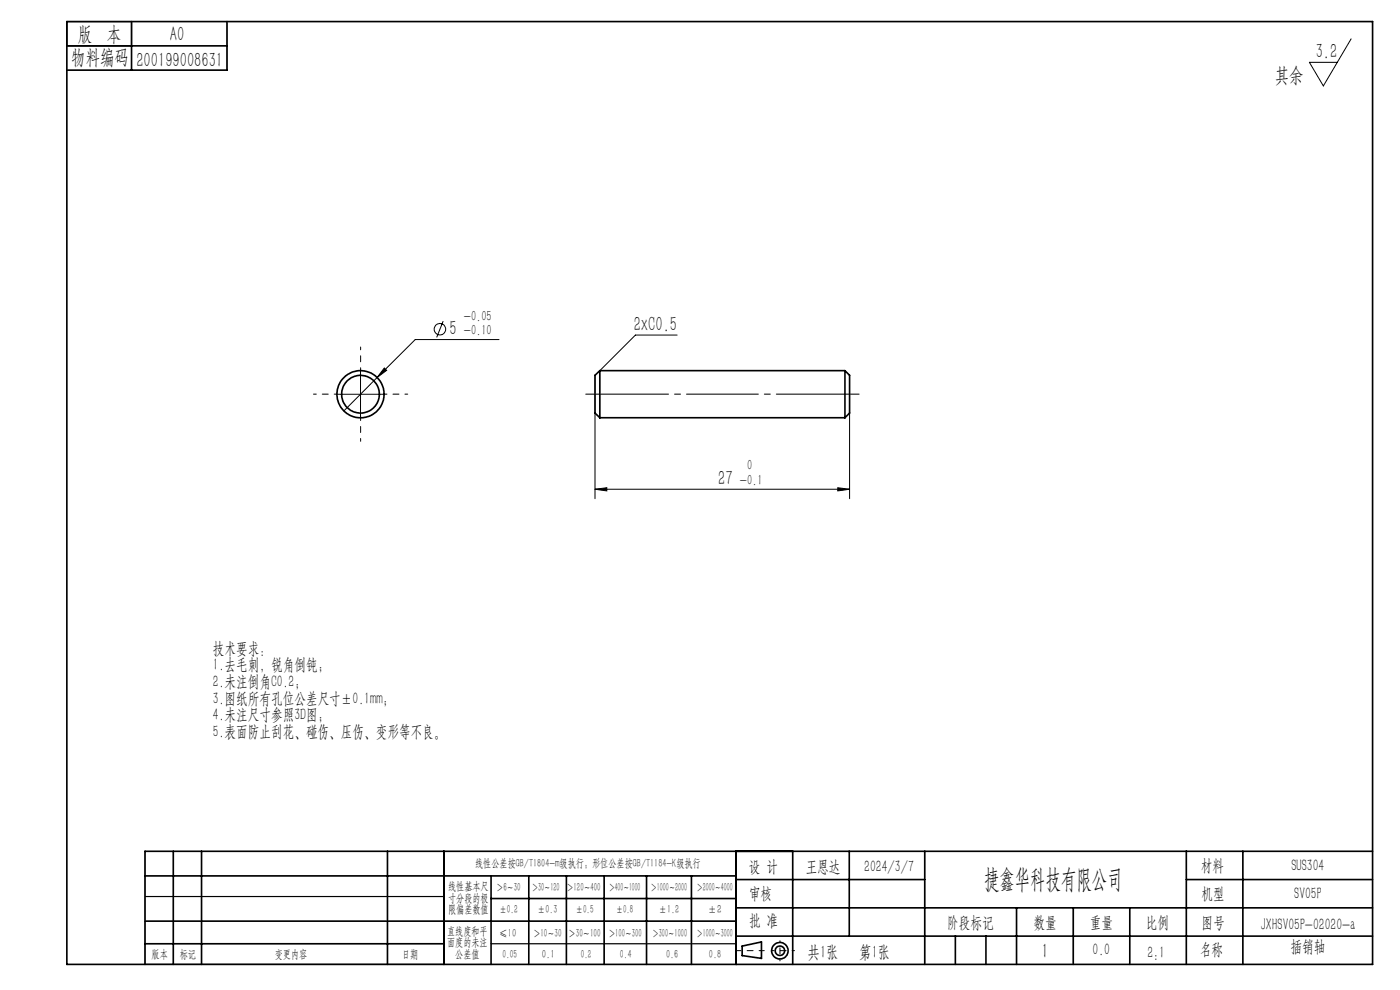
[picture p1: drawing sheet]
<svg xmlns="http://www.w3.org/2000/svg" width="297mm" height="210mm" viewBox="0 0 297 210" stroke-linecap="round" stroke-linejoin="round" font-family="sans-serif">
<g fill="none" stroke="#000" stroke-width=".21">
<path d="M286.6 8.2l-5.9 10-2.9-5h5.9M76.5 78.6v10M81.5 78.1l.5 .5-2 1.5zM94 68.1l-1.4 3.5M105.9 72h-17.8l-8.1 8.1M143.7 71.1h-8.9l-7.6 7.5M71.5 83.6h10M80 80.1l-7 7.1M126.2 87.6v18.2M180.2 87.6v18.2M126.2 103.8l2.5-.3v.6zM126.2 103.8h54"/>
<path d="M177.7 103.5l2.5 .3-2.5 .3z"/>
<circle cx="93.3" cy="69.8" r="1.22"/>
</g>
<g fill="none" stroke="#000" stroke-width=".35">
<path d="M14.2 4.6h277v200h-277zM14.2 9.7h34M27.9 4.6v10.3M48.2 4.6v10.3h-34M127.2 78.6v10M127.2 78.6l-1 1v8l1 1M127.2 78.6h52M179.2 78.6v10M179.2 78.6l1 1v8l-1 1M127.2 88.6h52M30.8 195.4h125.4M30.8 185.8h125.4"/>
<path d="M36.8 180.6v24M42.8 180.6v24M82.2 180.6v24M94.2 180.6v24M104.2 185.8v18.8M104.2 190.6h52M112.2 185.8v18.8M120.2 185.8v18.8M128.2 185.8v18.8M137.2 185.8v18.8M146.7 185.8v18.8M156.2 180.6v24"/>
<path d="M156.2 186.6h40M156.2 198.6h135M156.2 192.6h135M168.2 180.6v24M180.2 180.6v18M196.2 180.6v24M202.7 198.6v6M209.2 198.6v6M215.7 192.6v12M227.7 192.6v12M239.7 192.6v12M251.7 186.6h39.5"/>
<path d="M251.7 180.6v24M263.7 180.6v24M291.2 180.6h-260.4v24M30.8 200.2h63.4M157.4 200.7l4.1-.9v3.5l-4.1-.6z"/>
<circle cx="76.5" cy="83.6" r="4"/>
<circle cx="76.5" cy="83.6" r="5"/>
<circle cx="165.5" cy="201.7" r="1.74"/>
<circle cx="165.5" cy="201.7" r="1"/>
</g>
<path d="M76.5 78.6v-5M71.5 83.6h-5M76.5 88.6v5M81.5 83.6h5" fill="none" stroke="#000" stroke-width=".21" stroke-dasharray="15.2 1.3 1.3 1.3" stroke-dashoffset="14.6"/>
<path d="M179.3 83.6h-52" fill="none" stroke="#000" stroke-width=".21" stroke-dasharray="15.2 1.3 1.3 1.3" stroke-dashoffset=".7"/>
<path d="M127.3 83.6h-3M179.3 83.6h3" fill="none" stroke="#000" stroke-width=".21" stroke-dasharray="15.2 1.3 1.3 1.3"/>
<path d="M162.1 201.7h-6" fill="none" stroke="#000" stroke-width=".21" stroke-dasharray="15.2 1.3 1.3 1.3" stroke-dashoffset="14.1"/>
<path d="M168.5 201.7h-4.8" fill="none" stroke="#000" stroke-width=".21" stroke-dasharray="15.2 1.3 1.3 1.3" stroke-dashoffset="14.7"/>
<path d="M165.5 199.6v4.2" fill="none" stroke="#000" stroke-width=".21" stroke-dasharray="15.2 1.3 1.3 1.3" stroke-dashoffset="15"/>
<path d="M14.2 4.6h13.7v5.1h-13.7zM30.8 190.2h63.4M30.8 204.6h63.4M104.2 200.2h52" fill="none" stroke="#000" stroke-width=".25"/>
<path d="M81.5 78.1l-1.5 2 2-1.5zM126.2 103.8l2.5-.3v.6zM177.7 103.5l2.5 .3-2.5 .3z" fill="#000"/>
<text font-size="5.6" x="208.8" y="188.3">捷鑫华科技有限公司</text>
<g font-size="4.4">
<text x="16.5" y="8.6">版 本</text>
<text x="36.1" y="8.6">A0</text>
<text x="15.1" y="13.7">物料编码</text>
<text x="28.9" y="14.2">200199008631</text>
<text x="270.5" y="17.3">其余</text>
<text x="279.1" y="12.3">3.2</text>
<text x="95.3" y="71.1">5</text>
<text x="134.4" y="70.2">2xC0.5</text>
<text x="152.3" y="102.9">27</text>
<text x="221" y="203.2">1</text>
</g>
<g font-size="3.8">
<text x="171.3" y="203.2">共1张</text>
<text x="182.3" y="203.2">第1张</text>
</g>
<g font-size="3.5">
<text x="45.2" y="138.7">技术要求：</text>
<text x="45.2" y="142.2">1.去毛刺，锐角倒钝；</text>
<text x="45.2" y="145.7">2.未注倒角C0.2；</text>
<text x="45.2" y="149.3">3.图纸所有孔位公差尺寸±0.1mm；</text>
<text x="45.2" y="152.8">4.未注尺寸参照3D图；</text>
<text x="45.2" y="156.3">5.表面防止刮花、碰伤、压伤、变形等不良。</text>
<text x="158.9" y="184.9">设 计</text>
<text x="170.9" y="184.9">王恩达</text>
<text x="183.4" y="184.9">2024/3/7</text>
<text x="254.7" y="184.7">材料</text>
<text x="274" y="184.7">SUS304</text>
<text x="158.9" y="190.8">审核</text>
<text x="254.9" y="190.7">机型</text>
<text x="274.6" y="190.8">SV05P</text>
<text x="158.9" y="196.5">批 准</text>
<text x="200.9" y="196.9">阶段标记</text>
<text x="219.3" y="196.9">数量</text>
<text x="231.2" y="196.9">重量</text>
<text x="243.1" y="196.9">比例</text>
<text x="254.9" y="196.9">图号</text>
<text x="267.4" y="197.3">JXHSV05P-02020-a</text>
<text x="231.8" y="202.5">0.0</text>
<text x="243.4" y="203.2">2:1</text>
<text x="254.5" y="202.5">名称</text>
<text x="273.8" y="201.8">插销轴</text>
</g>
<g font-size="3.1">
<text x="98.4" y="68">-0.05</text>
<text x="98.4" y="71.1">-0.10</text>
<text x="158.5" y="99.8">0</text>
<text x="156.9" y="102.9">-0.1</text>
</g>
<g font-size="2.5">
<text x="100.8" y="184">线性公差按GB/T1804-m级执行；形位公差按GB/T1184-K级执行</text>
<text x="95.1" y="188.8">线性基本尺</text>
<text x="95.1" y="191.3">寸分段的极</text>
<text x="105.3" y="189.1">＞6～30</text>
<text x="112.9" y="189.1">＞30～120</text>
<text x="120.2" y="188.9">＞120～400</text>
<text x="129.2" y="188.9">＞400～1000</text>
<text x="138.1" y="189.1">＞1000～2000</text>
<text x="147.8" y="189.1">＞2000～4000</text>
<text x="95.1" y="193.8">限偏差数值</text>
<text x="105.9" y="193.8">±0.2</text>
<text x="114.1" y="193.8">±0.3</text>
<text x="122.2" y="193.8">±0.5</text>
<text x="130.7" y="193.8">±0.8</text>
<text x="139.8" y="193.8">±1.2</text>
<text x="150.2" y="193.8">±2</text>
<text x="32.2" y="203.2">版本</text>
<text x="38.1" y="203.2">标记</text>
<text x="58.3" y="203.2">变更内容</text>
<text x="85.3" y="203.2">日期</text>
<text x="94.8" y="198.3">直线度和平</text>
<text x="94.8" y="200.7">面度的未注</text>
<text x="96.6" y="203.2">公差值</text>
<text x="105.9" y="198.7">≤10</text>
<text x="106.6" y="203.2">0.05</text>
<text x="113.2" y="198.7">＞10～30</text>
<text x="115" y="203.2">0.1</text>
<text x="120.6" y="198.7">＞30～100</text>
<text x="123.2" y="203.2">0.2</text>
<text x="129.1" y="198.7">＞100～300</text>
<text x="131.5" y="203.2">0.4</text>
<text x="138.4" y="198.7">＞300～1000</text>
<text x="141.3" y="203.2">0.6</text>
<text x="147.8" y="198.7">＞1000～3000</text>
<text x="150.4" y="203.2">0.8</text>
</g>
</svg>
